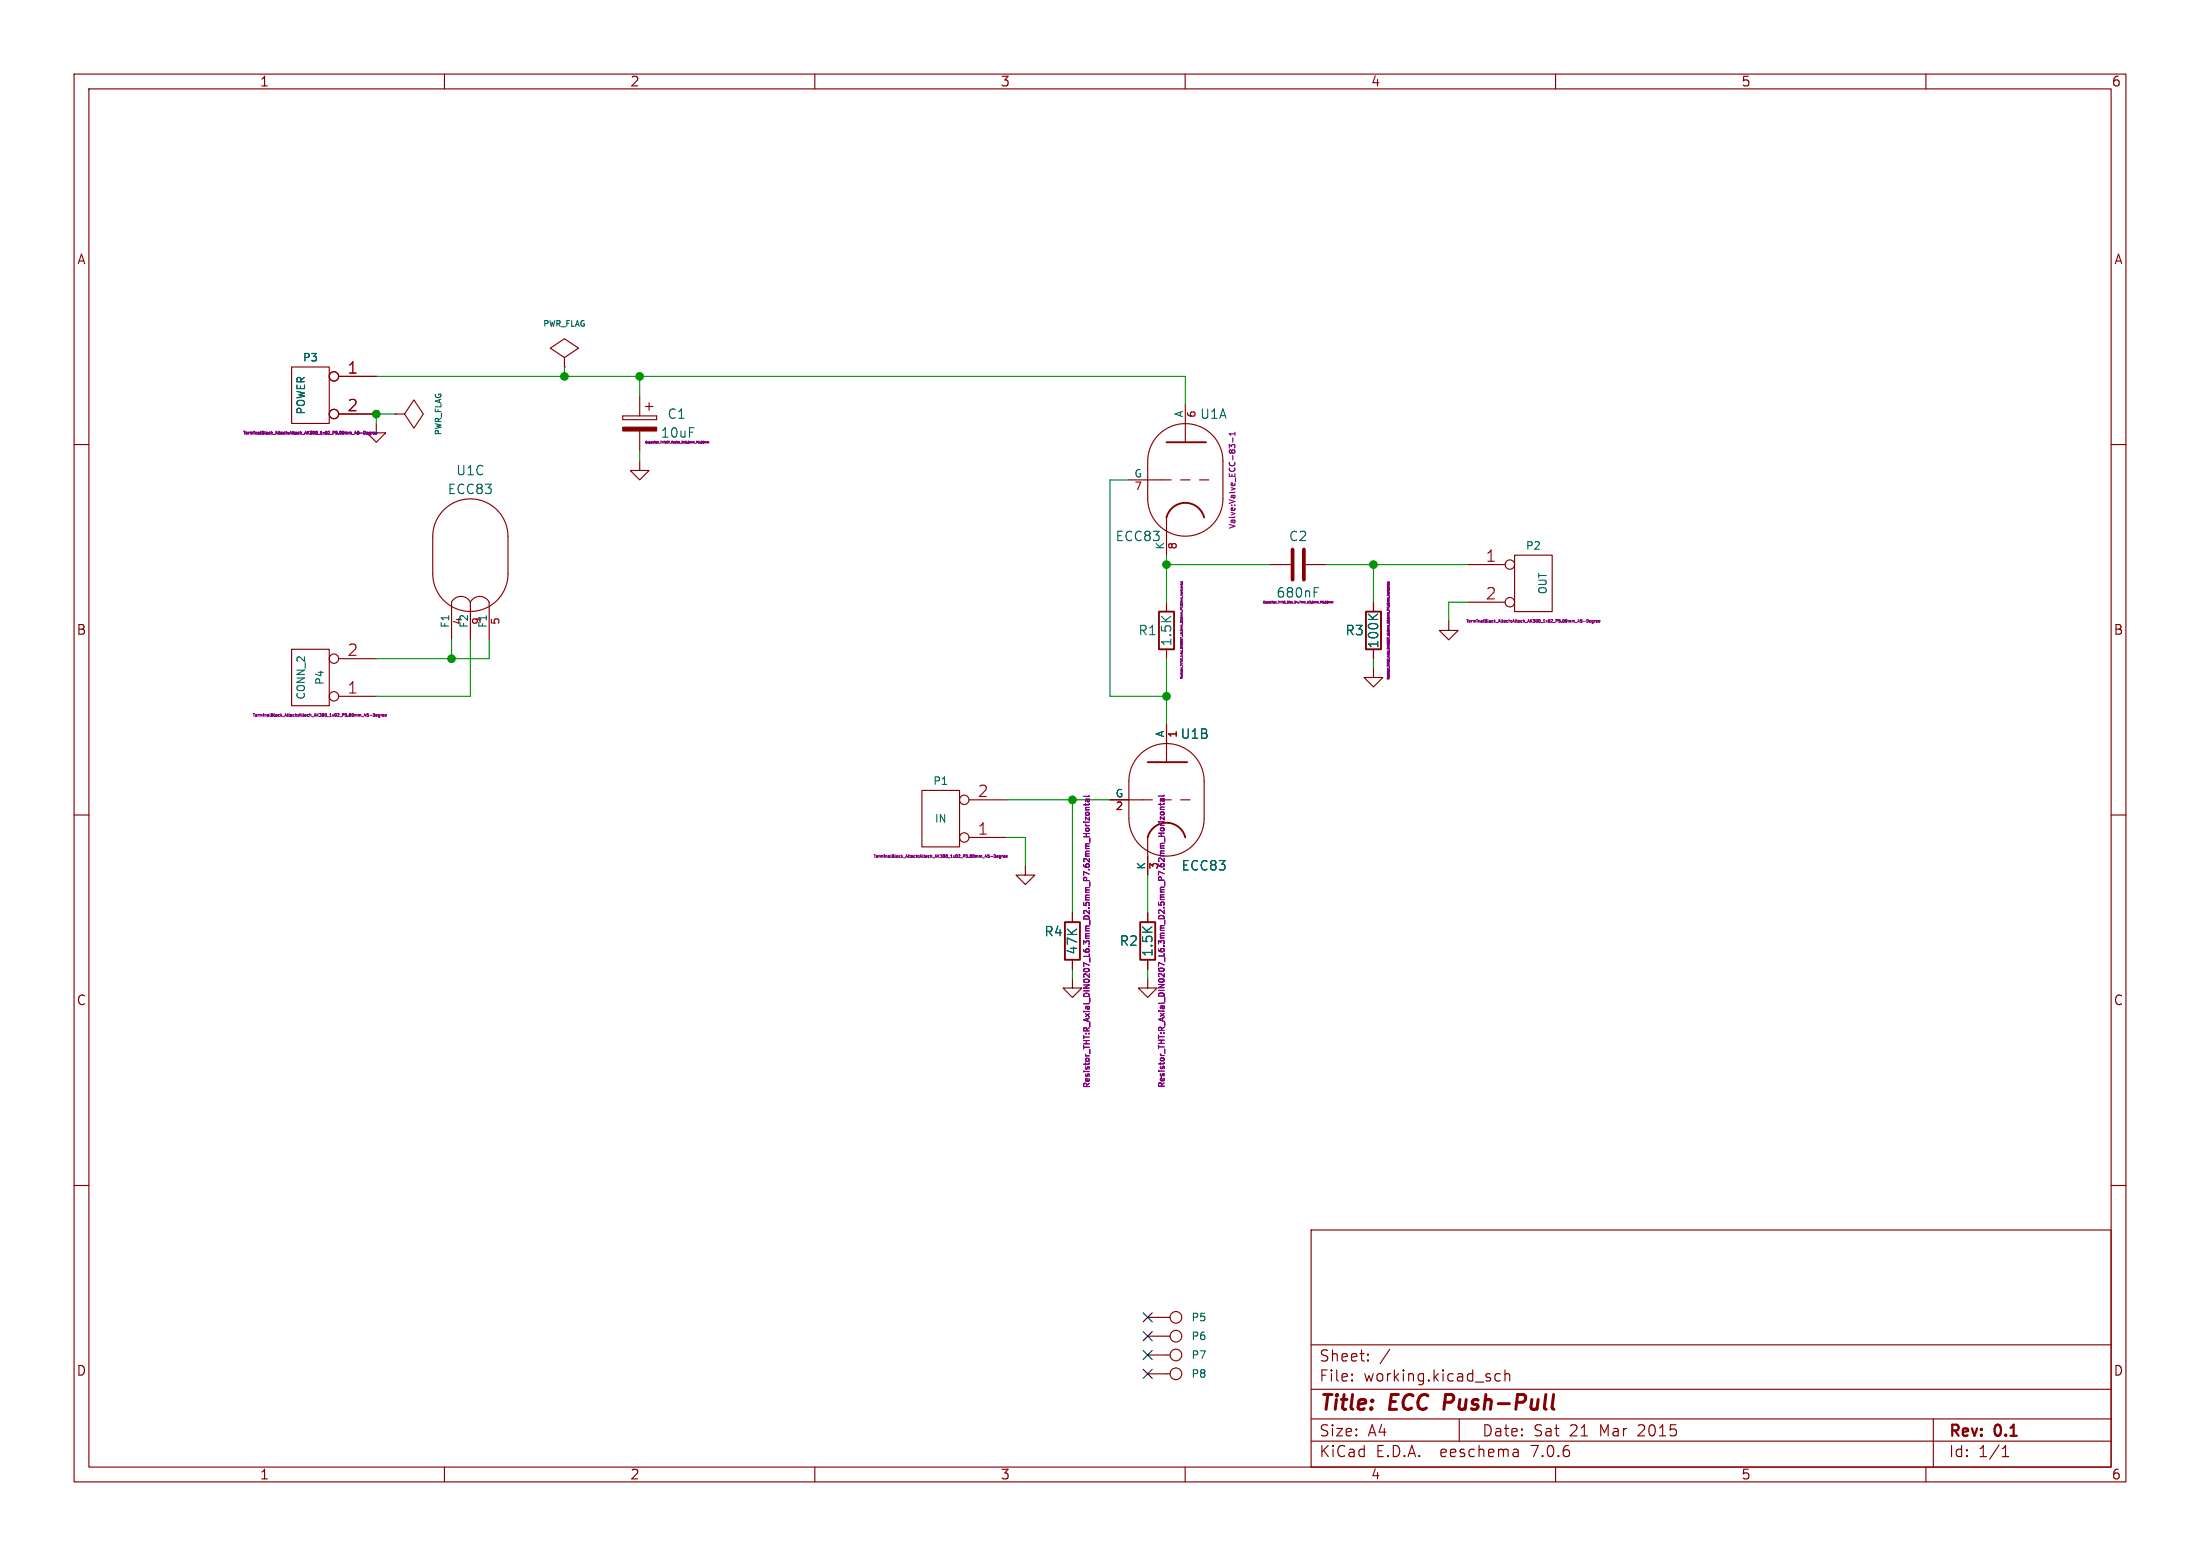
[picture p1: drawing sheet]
(kicad_sch (version 20230121) (generator eeschema)

 (paper "A4")

 (title_block
  (title "ECC Push-Pull")
  (date "Sat 21 Mar 2015")
  (rev "0.1"))

 (lib_symbols
  (symbol "ecc83_schlib:C" (pin_numbers hide) (pin_names (offset 0.254)) (in_bom yes) (on_board yes)
   (property "Reference" "C" (at 0.635 2.54 0) (effects (font (size 1.27 1.27)) (justify left)))
   (property "Value" "C" (at 0.635 -2.54 0) (effects (font (size 1.27 1.27)) (justify left)))
   (property "Footprint" "" (at 0.9652 -3.81 0) (effects (font (size 0.762 0.762))))
   (property "Datasheet" "" (at 0 0 0) (effects (font (size 1.524 1.524))))
   (symbol "C_0_1"
    (polyline (pts (xy -2.032 -0.762) (xy 2.032 -0.762)) (stroke (width 0.508) (type default)) (fill (type none)))
    (polyline (pts (xy -2.032 0.762) (xy 2.032 0.762)) (stroke (width 0.508) (type default)) (fill (type none))))
   (symbol "C_1_1"
    (pin passive line (at 0 3.81 270) (length 2.794) (name "~" (effects (font (size 1.016 1.016)))) (number "1" (effects (font (size 1.016 1.016)))))
    (pin passive line (at 0 -3.81 90) (length 2.794) (name "~" (effects (font (size 1.016 1.016)))) (number "2" (effects (font (size 1.016 1.016)))))))
  (symbol "ecc83_schlib:CONN_1" (pin_numbers hide) (pin_names (offset 0.762) hide) (in_bom yes) (on_board yes)
   (property "Reference" "P" (at 2.032 0 0) (effects (font (size 1.016 1.016)) (justify left)))
   (property "Value" "CONN_1" (at 0 1.397 0) (effects (font (size 0.762 0.762)) hide))
   (property "Footprint" "MountingHole:MountingHole_3.2mm_M3_DIN965_Pad" (at 0 -1.27 0) (effects (font (size 0.254 0.254))))
   (property "Datasheet" "" (at 0 0 0) (effects (font (size 1.524 1.524))))
   (symbol "CONN_1_0_1"
    (polyline (pts (xy -0.762 0) (xy -1.27 0)) (stroke (width 0) (type default)) (fill (type none)))
    (circle (center 0 0) (radius 0.7874) (stroke (width 0) (type default)) (fill (type none))))
   (symbol "CONN_1_1_1"
    (pin passive line (at -3.81 0 0) (length 2.54) (name "1" (effects (font (size 1.524 1.524)))) (number "1" (effects (font (size 1.524 1.524)))))))
  (symbol "ecc83_schlib:CONN_2" (pin_names (offset 1.016) hide) (in_bom yes) (on_board yes)
   (property "Reference" "P" (at -1.27 0 90) (effects (font (size 1.016 1.016))))
   (property "Value" "CONN_2" (at 1.27 0 90) (effects (font (size 1.016 1.016))))
   (property "Footprint" "" (at 0 0 0) (effects (font (size 1.524 1.524))))
   (property "Datasheet" "" (at 0 0 0) (effects (font (size 1.524 1.524))))
   (symbol "CONN_2_0_1"
    (rectangle (start -2.54 3.81) (end 2.54 -3.81) (stroke (width 0) (type default)) (fill (type none))))
   (symbol "CONN_2_1_1"
    (pin passive inverted (at -8.89 2.54 0) (length 6.35) (name "P1" (effects (font (size 1.524 1.524)))) (number "1" (effects (font (size 1.524 1.524)))))
    (pin passive inverted (at -8.89 -2.54 0) (length 6.35) (name "PM" (effects (font (size 1.524 1.524)))) (number "2" (effects (font (size 1.524 1.524)))))))
  (symbol "ecc83_schlib:CP" (pin_numbers hide) (pin_names (offset 0.254)) (in_bom yes) (on_board yes)
   (property "Reference" "C" (at 0.635 2.54 0) (effects (font (size 1.27 1.27)) (justify left)))
   (property "Value" "CP" (at 0.635 -2.54 0) (effects (font (size 1.27 1.27)) (justify left)))
   (property "Footprint" "" (at 0.9652 -3.81 0) (effects (font (size 1.27 1.27)) hide))
   (property "Datasheet" "" (at 0 0 0) (effects (font (size 1.27 1.27)) hide))
   (symbol "CP_0_1"
    (rectangle (start -2.286 0.508) (end -2.286 1.016) (stroke (width 0) (type default)) (fill (type none)))
    (rectangle (start -2.286 0.508) (end 2.286 0.508) (stroke (width 0) (type default)) (fill (type none)))
    (polyline (pts (xy -1.778 2.286) (xy -0.762 2.286)) (stroke (width 0) (type default)) (fill (type none)))
    (polyline (pts (xy -1.27 2.794) (xy -1.27 1.778)) (stroke (width 0) (type default)) (fill (type none)))
    (rectangle (start 2.286 -0.508) (end -2.286 -1.016) (stroke (width 0) (type default)) (fill (type outline)))
    (rectangle (start 2.286 1.016) (end -2.286 1.016) (stroke (width 0) (type default)) (fill (type none)))
    (rectangle (start 2.286 1.016) (end 2.286 0.508) (stroke (width 0) (type default)) (fill (type none))))
   (symbol "CP_1_1"
    (pin passive line (at 0 3.81 270) (length 2.794) (name "~" (effects (font (size 1.27 1.27)))) (number "1" (effects (font (size 1.27 1.27)))))
    (pin passive line (at 0 -3.81 90) (length 2.794) (name "~" (effects (font (size 1.27 1.27)))) (number "2" (effects (font (size 1.27 1.27)))))))
  (symbol "ecc83_schlib:ECC83" (pin_names (offset 0)) (in_bom yes) (on_board yes)
   (property "Reference" "U" (at 3.302 7.874 0) (effects (font (size 1.27 1.27))))
   (property "Value" "ECC83" (at 8.89 -7.62 0) (effects (font (size 1.27 1.27))))
   (property "Footprint" "VALVE-NOVAL_P" (at 10.16 -8.89 0) (effects (font (size 0.762 0.762)) hide))
   (property "Datasheet" "" (at 0 0 0) (effects (font (size 1.524 1.524))))
   (property "ki_locked" "" (at 0 0 0) (effects (font (size 1.27 1.27))))
   (symbol "ECC83_0_1"
    (arc (start -5.08 -2.54) (mid 0 -7.5979) (end 5.08 -2.54) (stroke (width 0) (type default)) (fill (type none)))
    (polyline (pts (xy 5.08 2.54) (xy 5.08 -2.54)) (stroke (width 0) (type default)) (fill (type none)))
    (polyline (pts (xy -5.08 2.54) (xy -5.08 -2.54) (xy -5.08 -2.54)) (stroke (width 0) (type default)) (fill (type none)))
    (arc (start 5.08 2.54) (mid 0 7.5979) (end -5.08 2.54) (stroke (width 0) (type default)) (fill (type none))))
   (symbol "ECC83_1_0"
    (polyline (pts (xy -2.54 -5.08) (xy -2.54 -7.62)) (stroke (width 0) (type default)) (fill (type none)))
    (polyline (pts (xy 0 5.08) (xy 0 7.62)) (stroke (width 0) (type default)) (fill (type none))))
   (symbol "ECC83_1_1"
    (polyline (pts (xy -5.08 0) (xy -3.175 0)) (stroke (width 0) (type default)) (fill (type none)))
    (polyline (pts (xy -1.905 0) (xy -3.175 0)) (stroke (width 0.1524) (type default)) (fill (type none)))
    (polyline (pts (xy -0.635 0) (xy 0.635 0)) (stroke (width 0.1524) (type default)) (fill (type none)))
    (polyline (pts (xy 1.905 0) (xy 3.175 0)) (stroke (width 0.1524) (type default)) (fill (type none)))
    (polyline (pts (xy -2.54 5.08) (xy 2.794 5.08) (xy 2.794 5.08)) (stroke (width 0.254) (type default)) (fill (type none)))
    (arc (start 2.54 -5.08) (mid 0 -3.0968) (end -2.54 -5.08) (stroke (width 0.254) (type default)) (fill (type none)))
    (pin passive line (at 0 10.16 270) (length 2.54) (name "A" (effects (font (size 1.016 1.016)))) (number "6" (effects (font (size 1.016 1.016)))))
    (pin input line (at -7.62 0 0) (length 2.54) (name "G" (effects (font (size 1.016 1.016)))) (number "7" (effects (font (size 1.016 1.016)))))
    (pin passive line (at -2.54 -10.16 90) (length 2.54) (name "K" (effects (font (size 1.016 1.016)))) (number "8" (effects (font (size 1.016 1.016))))))
   (symbol "ECC83_2_0"
    (polyline (pts (xy -2.54 -5.08) (xy -2.54 -7.62)) (stroke (width 0) (type default)) (fill (type none)))
    (polyline (pts (xy 0 5.08) (xy 0 7.62)) (stroke (width 0) (type default)) (fill (type none))))
   (symbol "ECC83_2_1"
    (polyline (pts (xy -5.08 0) (xy -3.175 0)) (stroke (width 0) (type default)) (fill (type none)))
    (polyline (pts (xy -1.905 0) (xy -3.175 0)) (stroke (width 0.1524) (type default)) (fill (type none)))
    (polyline (pts (xy -0.635 0) (xy 0.635 0)) (stroke (width 0.1524) (type default)) (fill (type none)))
    (polyline (pts (xy 1.905 0) (xy 3.175 0)) (stroke (width 0.1524) (type default)) (fill (type none)))
    (polyline (pts (xy -2.54 5.08) (xy 2.794 5.08) (xy 2.794 5.08)) (stroke (width 0.254) (type default)) (fill (type none)))
    (arc (start 2.54 -5.08) (mid 0 -3.0968) (end -2.54 -5.08) (stroke (width 0.254) (type default)) (fill (type none)))
    (pin passive line (at 0 10.16 270) (length 2.54) (name "A" (effects (font (size 1.016 1.016)))) (number "1" (effects (font (size 1.016 1.016)))))
    (pin input line (at -7.62 0 0) (length 2.54) (name "G" (effects (font (size 1.016 1.016)))) (number "2" (effects (font (size 1.016 1.016)))))
    (pin passive line (at -2.54 -10.16 90) (length 2.54) (name "K" (effects (font (size 1.016 1.016)))) (number "3" (effects (font (size 1.016 1.016))))))
   (symbol "ECC83_3_1"
    (arc (start 0 -6.35) (mid -1.27 -5.5651) (end -2.54 -6.35) (stroke (width 0) (type default)) (fill (type none)))
    (arc (start 2.54 -6.35) (mid 1.27 -5.5651) (end 0 -6.35) (stroke (width 0) (type default)) (fill (type none)))
    (pin input line (at -2.54 -11.43 90) (length 5.08) (name "F1" (effects (font (size 1.016 1.016)))) (number "4" (effects (font (size 1.016 1.016)))))
    (pin input line (at 2.54 -11.43 90) (length 5.08) (name "F1" (effects (font (size 1.016 1.016)))) (number "5" (effects (font (size 1.016 1.016)))))
    (pin input line (at 0 -11.43 90) (length 5.08) (name "F2" (effects (font (size 1.016 1.016)))) (number "9" (effects (font (size 1.016 1.016)))))))
  (symbol "ecc83_schlib:GND" (power) (pin_names (offset 0)) (in_bom yes) (on_board yes)
   (property "Reference" "#PWR" (at 0 -6.35 0) (effects (font (size 1.27 1.27)) hide))
   (property "Value" "GND" (at 0 -3.81 0) (effects (font (size 1.27 1.27))))
   (property "Footprint" "" (at 0 0 0) (effects (font (size 1.524 1.524))))
   (property "Datasheet" "" (at 0 0 0) (effects (font (size 1.524 1.524))))
   (symbol "GND_0_1"
    (polyline (pts (xy 0 0) (xy 0 -1.27) (xy 1.27 -1.27) (xy 0 -2.54) (xy -1.27 -1.27) (xy 0 -1.27)) (stroke (width 0) (type default)) (fill (type none))))
   (symbol "GND_1_1"
    (pin power_in line (at 0 0 270) (length 0) hide (name "GND" (effects (font (size 1.27 1.27)))) (number "1" (effects (font (size 1.27 1.27)))))))
  (symbol "ecc83_schlib:PWR_FLAG" (power) (pin_numbers hide) (pin_names (offset 0) hide) (in_bom yes) (on_board yes)
   (property "Reference" "#FLG" (at 0 2.413 0) (effects (font (size 1.27 1.27)) hide))
   (property "Value" "PWR_FLAG" (at 0 4.572 0) (effects (font (size 1.27 1.27))))
   (property "Footprint" "" (at 0 0 0) (effects (font (size 1.524 1.524))))
   (property "Datasheet" "" (at 0 0 0) (effects (font (size 1.524 1.524))))
   (symbol "PWR_FLAG_0_0"
    (pin power_out line (at 0 0 90) (length 0) (name "pwr" (effects (font (size 0.508 0.508)))) (number "1" (effects (font (size 0.508 0.508))))))
   (symbol "PWR_FLAG_0_1"
    (polyline (pts (xy 0 0) (xy 0 1.27) (xy -1.905 2.54) (xy 0 3.81) (xy 1.905 2.54) (xy 0 1.27)) (stroke (width 0) (type default)) (fill (type none)))))
  (symbol "ecc83_schlib:R" (pin_numbers hide) (pin_names (offset 0)) (in_bom yes) (on_board yes)
   (property "Reference" "R" (at 2.032 0 90) (effects (font (size 1.27 1.27))))
   (property "Value" "R" (at 0 0 90) (effects (font (size 1.27 1.27))))
   (property "Footprint" "" (at -1.778 0 90) (effects (font (size 0.762 0.762))))
   (property "Datasheet" "" (at 0 0 0) (effects (font (size 0.762 0.762))))
   (symbol "R_0_1"
    (rectangle (start -1.016 -2.54) (end 1.016 2.54) (stroke (width 0.254) (type default)) (fill (type none))))
   (symbol "R_1_1"
    (pin passive line (at 0 3.81 270) (length 1.27) (name "~" (effects (font (size 1.524 1.524)))) (number "1" (effects (font (size 1.524 1.524)))))
    (pin passive line (at 0 -3.81 90) (length 1.27) (name "~" (effects (font (size 1.524 1.524)))) (number "2" (effects (font (size 1.524 1.524))))))))

 (junction (at 76.2 50.8) (diameter 1.016) (color 0 0 0 0))
 (junction (at 185.42 76.2) (diameter 1.016) (color 0 0 0 0))
 (junction (at 86.36 50.8) (diameter 1.016) (color 0 0 0 0))
 (junction (at 60.96 88.9) (diameter 1.016) (color 0 0 0 0))
 (junction (at 144.78 107.95) (diameter 1.016) (color 0 0 0 0))
 (junction (at 50.8 55.88) (diameter 1.016) (color 0 0 0 0))
 (junction (at 157.48 93.98) (diameter 1.016) (color 0 0 0 0))
 (junction (at 157.48 76.2) (diameter 1.016) (color 0 0 0 0))

 (no_connect (at 154.94 177.8))
 (no_connect (at 154.94 180.34))
 (no_connect (at 154.94 185.42))
 (no_connect (at 154.94 182.88))

 (wire (pts (xy 185.42 76.2) (xy 198.12 76.2)) (stroke (width 0) (type solid)))
 (wire (pts (xy 198.12 81.28) (xy 195.58 81.28)) (stroke (width 0) (type solid)))
 (wire (pts (xy 86.36 53.34) (xy 86.36 50.8)) (stroke (width 0) (type solid)))
 (wire (pts (xy 195.58 81.28) (xy 195.58 83.82)) (stroke (width 0) (type solid)))
 (wire (pts (xy 138.43 116.84) (xy 138.43 113.03)) (stroke (width 0) (type solid)))
 (wire (pts (xy 144.78 107.95) (xy 144.78 123.19)) (stroke (width 0) (type solid)))
 (wire (pts (xy 50.8 57.15) (xy 50.8 55.88)) (stroke (width 0) (type solid)))
 (wire (pts (xy 157.48 76.2) (xy 157.48 81.28)) (stroke (width 0) (type solid)))
 (wire (pts (xy 149.86 64.77) (xy 149.86 93.98)) (stroke (width 0) (type solid)))
 (wire (pts (xy 185.42 76.2) (xy 185.42 81.28)) (stroke (width 0) (type solid)))
 (wire (pts (xy 86.36 50.8) (xy 160.02 50.8)) (stroke (width 0) (type solid)))
 (wire (pts (xy 50.8 50.8) (xy 76.2 50.8)) (stroke (width 0) (type solid)))
 (wire (pts (xy 171.45 76.2) (xy 157.48 76.2)) (stroke (width 0) (type solid)))
 (wire (pts (xy 138.43 113.03) (xy 135.89 113.03)) (stroke (width 0) (type solid)))
 (wire (pts (xy 179.07 76.2) (xy 185.42 76.2)) (stroke (width 0) (type solid)))
 (wire (pts (xy 60.96 88.9) (xy 60.96 86.36)) (stroke (width 0) (type solid)))
 (wire (pts (xy 76.2 49.53) (xy 76.2 50.8)) (stroke (width 0) (type solid)))
 (wire (pts (xy 157.48 74.93) (xy 157.48 76.2)) (stroke (width 0) (type solid)))
 (wire (pts (xy 63.5 93.98) (xy 50.8 93.98)) (stroke (width 0) (type solid)))
 (wire (pts (xy 86.36 62.23) (xy 86.36 60.96)) (stroke (width 0) (type solid)))
 (wire (pts (xy 53.34 55.88) (xy 50.8 55.88)) (stroke (width 0) (type solid)))
 (wire (pts (xy 63.5 86.36) (xy 63.5 93.98)) (stroke (width 0) (type solid)))
 (wire (pts (xy 50.8 88.9) (xy 60.96 88.9)) (stroke (width 0) (type solid)))
 (wire (pts (xy 149.86 93.98) (xy 157.48 93.98)) (stroke (width 0) (type solid)))
 (wire (pts (xy 157.48 93.98) (xy 157.48 97.79)) (stroke (width 0) (type solid)))
 (wire (pts (xy 135.89 107.95) (xy 144.78 107.95)) (stroke (width 0) (type solid)))
 (wire (pts (xy 160.02 50.8) (xy 160.02 54.61)) (stroke (width 0) (type solid)))
 (wire (pts (xy 154.94 130.81) (xy 154.94 132.08)) (stroke (width 0) (type solid)))
 (wire (pts (xy 152.4 64.77) (xy 149.86 64.77)) (stroke (width 0) (type solid)))
 (wire (pts (xy 157.48 88.9) (xy 157.48 93.98)) (stroke (width 0) (type solid)))
 (wire (pts (xy 144.78 130.81) (xy 144.78 132.08)) (stroke (width 0) (type solid)))
 (wire (pts (xy 76.2 50.8) (xy 86.36 50.8)) (stroke (width 0) (type solid)))
 (wire (pts (xy 66.04 88.9) (xy 66.04 86.36)) (stroke (width 0) (type solid)))
 (wire (pts (xy 154.94 118.11) (xy 154.94 123.19)) (stroke (width 0) (type solid)))
 (wire (pts (xy 185.42 90.17) (xy 185.42 88.9)) (stroke (width 0) (type solid)))
 (wire (pts (xy 60.96 88.9) (xy 66.04 88.9)) (stroke (width 0) (type solid)))
 (wire (pts (xy 144.78 107.95) (xy 149.86 107.95)) (stroke (width 0) (type solid)))

 (symbol (lib_id "ecc83_schlib:R") (at 157.48 85.09 180) (unit 1) (in_bom yes) (on_board yes) (dnp no)
  (property "Reference" "R1" (at 154.94 85.09 0) (effects (font (size 1.27 1.27))))
  (property "Value" "1.5K" (at 157.48 85.09 90) (effects (font (size 1.27 1.27))))
  (property "Footprint" "Resistor_THT:R_Axial_DIN0207_L6.3mm_D2.5mm_P7.62mm_Horizontal" (at 159.512 85.0392 90) (effects (font (size 0.254 0.254))))
  (property "Datasheet" "" (at 157.48 85.09 0) (effects (font (size 1.524 1.524)) hide)) (pin "1") (pin "2"))

 (symbol (lib_id "ecc83_schlib:R") (at 154.94 127 0) (unit 1) (in_bom yes) (on_board yes) (dnp no)
  (property "Reference" "R2" (at 152.4 127 0) (effects (font (size 1.27 1.27))))
  (property "Value" "1.5K" (at 154.94 127 90) (effects (font (size 1.27 1.27))))
  (property "Footprint" "Resistor_THT:R_Axial_DIN0207_L6.3mm_D2.5mm_P7.62mm_Horizontal" (at 156.8196 127 90) (effects (font (size 0.762 0.762))))
  (property "Datasheet" "" (at 154.94 127 0) (effects (font (size 1.524 1.524)) hide)) (pin "1") (pin "2"))

 (symbol (lib_id "ecc83_schlib:R") (at 144.78 127 0) (unit 1) (in_bom yes) (on_board yes) (dnp no)
  (property "Reference" "R4" (at 142.24 125.73 0) (effects (font (size 1.27 1.27))))
  (property "Value" "47K" (at 144.78 127 90) (effects (font (size 1.27 1.27))))
  (property "Footprint" "Resistor_THT:R_Axial_DIN0207_L6.3mm_D2.5mm_P7.62mm_Horizontal" (at 146.7104 127.0508 90) (effects (font (size 0.762 0.762))))
  (property "Datasheet" "" (at 144.78 127 0) (effects (font (size 1.524 1.524)) hide)) (pin "1") (pin "2"))

 (symbol (lib_id "ecc83_schlib:R") (at 185.42 85.09 0) (unit 1) (in_bom yes) (on_board yes) (dnp no)
  (property "Reference" "R3" (at 182.88 85.09 0) (effects (font (size 1.27 1.27))))
  (property "Value" "100K" (at 185.42 85.09 90) (effects (font (size 1.27 1.27))))
  (property "Footprint" "Resistor_THT:R_Axial_DIN0207_L6.3mm_D2.5mm_P7.62mm_Horizontal" (at 187.4266 85.09 90) (effects (font (size 0.254 0.254))))
  (property "Datasheet" "" (at 185.42 85.09 0) (effects (font (size 1.524 1.524)) hide)) (pin "1") (pin "2"))

 (symbol (lib_id "ecc83_schlib:C") (at 175.26 76.2 270) (unit 1) (in_bom yes) (on_board yes) (dnp no)
  (property "Reference" "C2" (at 175.26 72.39 90) (effects (font (size 1.27 1.27))))
  (property "Value" "680nF" (at 175.26 80.01 90) (effects (font (size 1.27 1.27))))
  (property "Footprint" "Capacitor_THT:C_Disc_D4.7mm_W2.5mm_P5.00mm" (at 175.26 81.28 90) (effects (font (size 0.254 0.254))))
  (property "Datasheet" "" (at 175.26 76.2 0) (effects (font (size 1.524 1.524)) hide)) (pin "1") (pin "2"))

 (symbol (lib_id "ecc83_schlib:CONN_2") (at 127 110.49 180) (unit 1) (in_bom yes) (on_board yes) (dnp no)
  (property "Reference" "P1" (at 127 105.41 0) (effects (font (size 1.016 1.016))))
  (property "Value" "IN" (at 127 110.49 0) (effects (font (size 1.016 1.016))))
  (property "Footprint" "TerminalBlock_Altech:Altech_AK300_1x02_P5.00mm_45-Degree" (at 127 115.57 0) (effects (font (size 0.381 0.381))))
  (property "Datasheet" "" (at 127 110.49 0) (effects (font (size 1.524 1.524)) hide)) (pin "1") (pin "2"))

 (symbol (lib_id "ecc83_schlib:CONN_2") (at 207.01 78.74 0) (unit 1) (in_bom yes) (on_board yes) (dnp no)
  (property "Reference" "P2" (at 207.01 73.66 0) (effects (font (size 1.016 1.016))))
  (property "Value" "OUT" (at 208.28 78.74 90) (effects (font (size 1.016 1.016))))
  (property "Footprint" "TerminalBlock_Altech:Altech_AK300_1x02_P5.00mm_45-Degree" (at 207.01 83.82 0) (effects (font (size 0.381 0.381))))
  (property "Datasheet" "" (at 207.01 78.74 0) (effects (font (size 1.524 1.524)) hide)) (pin "1") (pin "2"))

 (symbol (lib_id "ecc83_schlib:CONN_2") (at 41.91 53.34 0) (mirror y) (unit 1) (in_bom yes) (on_board yes) (dnp no)
  (property "Reference" "P3" (at 41.91 48.26 0) (effects (font (size 1.016 1.016))))
  (property "Value" "POWER" (at 40.64 53.34 90) (effects (font (size 1.016 1.016))))
  (property "Footprint" "TerminalBlock_Altech:Altech_AK300_1x02_P5.00mm_45-Degree" (at 41.91 58.42 0) (effects (font (size 0.381 0.381))))
  (property "Datasheet" "" (at 41.91 53.34 0) (effects (font (size 1.524 1.524)) hide)) (pin "1") (pin "2"))

 (symbol (lib_id "ecc83_schlib:CP") (at 86.36 57.15 0) (mirror y) (unit 1) (in_bom yes) (on_board yes) (dnp no)
  (property "Reference" "C1" (at 92.71 55.88 0) (effects (font (size 1.27 1.27)) (justify left)))
  (property "Value" "10uF" (at 93.98 58.42 0) (effects (font (size 1.27 1.27)) (justify left)))
  (property "Footprint" "Capacitor_THT:CP_Radial_D10.0mm_P5.00mm" (at 91.44 59.69 0) (effects (font (size 0.254 0.254))))
  (property "Datasheet" "" (at 86.36 57.15 0) (effects (font (size 1.524 1.524)) hide)) (pin "1") (pin "2"))

 (symbol (lib_id "ecc83_schlib:CONN_2") (at 41.91 91.44 180) (unit 1) (in_bom yes) (on_board yes) (dnp no)
  (property "Reference" "P4" (at 43.18 91.44 90) (effects (font (size 1.016 1.016))))
  (property "Value" "CONN_2" (at 40.64 91.44 90) (effects (font (size 1.016 1.016))))
  (property "Footprint" "TerminalBlock_Altech:Altech_AK300_1x02_P5.00mm_45-Degree" (at 43.18 96.52 0) (effects (font (size 0.381 0.381))))
  (property "Datasheet" "" (at 41.91 91.44 0) (effects (font (size 1.524 1.524)) hide)) (pin "1") (pin "2"))

 (symbol (lib_id "ecc83_schlib:PWR_FLAG") (at 53.34 55.88 270) (unit 1) (in_bom yes) (on_board yes) (dnp no)
  (property "Reference" "#FLG05" (at 60.198 55.88 0) (effects (font (size 0.762 0.762)) hide))
  (property "Value" "PWR_FLAG" (at 59.182 55.88 0) (effects (font (size 0.762 0.762))))
  (property "Footprint" "" (at 53.34 55.88 0) (effects (font (size 1.524 1.524)) hide))
  (property "Datasheet" "" (at 53.34 55.88 0) (effects (font (size 1.524 1.524)) hide)) (pin "1"))

 (symbol (lib_id "ecc83_schlib:GND") (at 144.78 132.08 0) (unit 1) (in_bom yes) (on_board yes) (dnp no)
  (property "Reference" "#PWR04" (at 144.78 132.08 0) (effects (font (size 0.762 0.762)) hide))
  (property "Value" "GND" (at 144.78 133.858 0) (effects (font (size 0.762 0.762)) hide))
  (property "Footprint" "" (at 144.78 132.08 0) (effects (font (size 1.524 1.524)) hide))
  (property "Datasheet" "" (at 144.78 132.08 0) (effects (font (size 1.524 1.524)) hide)) (pin "1"))

 (symbol (lib_id "ecc83_schlib:GND") (at 154.94 132.08 0) (unit 1) (in_bom yes) (on_board yes) (dnp no)
  (property "Reference" "#PWR03" (at 154.94 132.08 0) (effects (font (size 0.762 0.762)) hide))
  (property "Value" "GND" (at 154.94 133.858 0) (effects (font (size 0.762 0.762)) hide))
  (property "Footprint" "" (at 154.94 132.08 0) (effects (font (size 1.524 1.524)) hide))
  (property "Datasheet" "" (at 154.94 132.08 0) (effects (font (size 1.524 1.524)) hide)) (pin "1"))

 (symbol (lib_id "ecc83_schlib:GND") (at 185.42 90.17 0) (unit 1) (in_bom yes) (on_board yes) (dnp no)
  (property "Reference" "#PWR02" (at 185.42 90.17 0) (effects (font (size 0.762 0.762)) hide))
  (property "Value" "GND" (at 185.42 91.948 0) (effects (font (size 0.762 0.762)) hide))
  (property "Footprint" "" (at 185.42 90.17 0) (effects (font (size 1.524 1.524)) hide))
  (property "Datasheet" "" (at 185.42 90.17 0) (effects (font (size 1.524 1.524)) hide)) (pin "1"))

 (symbol (lib_id "ecc83_schlib:GND") (at 195.58 83.82 0) (unit 1) (in_bom yes) (on_board yes) (dnp no)
  (property "Reference" "#PWR01" (at 195.58 83.82 0) (effects (font (size 0.762 0.762)) hide))
  (property "Value" "GND" (at 195.58 85.598 0) (effects (font (size 0.762 0.762)) hide))
  (property "Footprint" "" (at 195.58 83.82 0) (effects (font (size 1.524 1.524)) hide))
  (property "Datasheet" "" (at 195.58 83.82 0) (effects (font (size 1.524 1.524)) hide)) (pin "1"))

 (symbol (lib_id "ecc83_schlib:ECC83") (at 160.02 64.77 0) (unit 1) (in_bom yes) (on_board yes) (dnp no)
  (property "Reference" "U1" (at 163.83 55.88 0) (effects (font (size 1.27 1.27))))
  (property "Value" "ECC83" (at 153.67 72.39 0) (effects (font (size 1.27 1.27))))
  (property "Footprint" "Valve:Valve_ECC-83-1" (at 166.37 64.77 90) (effects (font (size 0.762 0.762))))
  (property "Datasheet" "" (at 160.02 64.77 0) (effects (font (size 1.524 1.524)) hide)) (pin "6") (pin "7") (pin "8") (pin "1") (pin "2") (pin "3") (pin "4") (pin "5") (pin "9"))

 (symbol (lib_id "ecc83_schlib:ECC83") (at 157.48 107.95 0) (unit 2) (in_bom yes) (on_board yes) (dnp no)
  (property "Reference" "U1" (at 161.29 99.06 0) (effects (font (size 1.27 1.27))))
  (property "Value" "ECC83" (at 162.56 116.84 0) (effects (font (size 1.27 1.27))))
  (property "Footprint" "Valve:Valve_ECC-83-1" (at 162.56 118.11 0) (effects (font (size 0.762 0.762)) hide))
  (property "Datasheet" "" (at 157.48 107.95 0) (effects (font (size 1.524 1.524)) hide)) (pin "6") (pin "7") (pin "8") (pin "1") (pin "2") (pin "3") (pin "4") (pin "5") (pin "9"))

 (symbol (lib_id "ecc83_schlib:ECC83") (at 63.5 74.93 0) (unit 3) (in_bom yes) (on_board yes) (dnp no)
  (property "Reference" "U1" (at 63.5 63.5 0) (effects (font (size 1.27 1.27))))
  (property "Value" "ECC83" (at 63.5 66.04 0) (effects (font (size 1.27 1.27))))
  (property "Footprint" "Valve:Valve_ECC-83-1" (at 57.15 74.93 90) (effects (font (size 0.762 0.762)) hide))
  (property "Datasheet" "" (at 63.5 74.93 0) (effects (font (size 1.524 1.524)) hide)) (pin "6") (pin "7") (pin "8") (pin "1") (pin "2") (pin "3") (pin "4") (pin "5") (pin "9"))

 (symbol (lib_id "ecc83_schlib:GND") (at 86.36 62.23 0) (mirror y) (unit 1) (in_bom yes) (on_board yes) (dnp no)
  (property "Reference" "#PWR06" (at 86.36 62.23 0) (effects (font (size 0.762 0.762)) hide))
  (property "Value" "GND" (at 86.36 64.008 0) (effects (font (size 0.762 0.762)) hide))
  (property "Footprint" "" (at 86.36 62.23 0) (effects (font (size 1.524 1.524)) hide))
  (property "Datasheet" "" (at 86.36 62.23 0) (effects (font (size 1.524 1.524)) hide)) (pin "1"))

 (symbol (lib_id "ecc83_schlib:CONN_1") (at 158.75 177.8 0) (unit 1) (in_bom yes) (on_board yes) (dnp no)
  (property "Reference" "P5" (at 160.782 177.8 0) (effects (font (size 1.016 1.016)) (justify left)))
  (property "Value" "MOUNTING_HOLE" (at 158.75 176.403 0) (effects (font (size 0.762 0.762)) hide))
  (property "Footprint" "MountingHole:MountingHole_3.2mm_M3_DIN965_Pad" (at 158.75 177.8 0) (effects (font (size 1.524 1.524)) hide))
  (property "Datasheet" "" (at 158.75 177.8 0) (effects (font (size 1.524 1.524)))) (pin "1"))

 (symbol (lib_id "ecc83_schlib:CONN_1") (at 158.75 180.34 0) (unit 1) (in_bom yes) (on_board yes) (dnp no)
  (property "Reference" "P6" (at 160.782 180.34 0) (effects (font (size 1.016 1.016)) (justify left)))
  (property "Value" "MOUNTING_HOLE" (at 158.75 178.943 0) (effects (font (size 0.762 0.762)) hide))
  (property "Footprint" "MountingHole:MountingHole_3.2mm_M3_DIN965_Pad" (at 158.75 180.34 0) (effects (font (size 1.524 1.524)) hide))
  (property "Datasheet" "" (at 158.75 180.34 0) (effects (font (size 1.524 1.524)))) (pin "1"))

 (symbol (lib_id "ecc83_schlib:CONN_1") (at 158.75 182.88 0) (unit 1) (in_bom yes) (on_board yes) (dnp no)
  (property "Reference" "P7" (at 160.782 182.88 0) (effects (font (size 1.016 1.016)) (justify left)))
  (property "Value" "MOUNTING_HOLE" (at 158.75 181.483 0) (effects (font (size 0.762 0.762)) hide))
  (property "Footprint" "MountingHole:MountingHole_3.2mm_M3_DIN965_Pad" (at 158.75 182.88 0) (effects (font (size 1.524 1.524)) hide))
  (property "Datasheet" "" (at 158.75 182.88 0) (effects (font (size 1.524 1.524)))) (pin "1"))

 (symbol (lib_id "ecc83_schlib:CONN_1") (at 158.75 185.42 0) (unit 1) (in_bom yes) (on_board yes) (dnp no)
  (property "Reference" "P8" (at 160.782 185.42 0) (effects (font (size 1.016 1.016)) (justify left)))
  (property "Value" "MOUNTING_HOLE" (at 158.75 184.023 0) (effects (font (size 0.762 0.762)) hide))
  (property "Footprint" "MountingHole:MountingHole_3.2mm_M3_DIN965_Pad" (at 158.75 185.42 0) (effects (font (size 1.524 1.524)) hide))
  (property "Datasheet" "" (at 158.75 185.42 0) (effects (font (size 1.524 1.524)))) (pin "1"))

 (symbol (lib_id "ecc83_schlib:PWR_FLAG") (at 76.2 49.53 0) (unit 1) (in_bom yes) (on_board yes) (dnp no)
  (property "Reference" "#FLG07" (at 76.2 42.672 0) (effects (font (size 0.762 0.762)) hide))
  (property "Value" "PWR_FLAG" (at 76.2 43.688 0) (effects (font (size 0.762 0.762))))
  (property "Footprint" "" (at 76.2 49.53 0) (effects (font (size 1.524 1.524)) hide))
  (property "Datasheet" "" (at 76.2 49.53 0) (effects (font (size 1.524 1.524)) hide)) (pin "1"))

 (symbol (lib_id "ecc83_schlib:GND") (at 50.8 57.15 0) (mirror y) (unit 1) (in_bom yes) (on_board yes) (dnp no)
  (property "Reference" "#PWR08" (at 50.8 57.15 0) (effects (font (size 0.762 0.762)) hide))
  (property "Value" "GND" (at 50.8 58.928 0) (effects (font (size 0.762 0.762)) hide))
  (property "Footprint" "" (at 50.8 57.15 0) (effects (font (size 1.524 1.524)) hide))
  (property "Datasheet" "" (at 50.8 57.15 0) (effects (font (size 1.524 1.524)) hide)) (pin "1"))

 (symbol (lib_id "ecc83_schlib:GND") (at 138.43 116.84 0) (unit 1) (in_bom yes) (on_board yes) (dnp no)
  (property "Reference" "#PWR09" (at 138.43 116.84 0) (effects (font (size 0.762 0.762)) hide))
  (property "Value" "GND" (at 138.43 118.618 0) (effects (font (size 0.762 0.762)) hide))
  (property "Footprint" "" (at 138.43 116.84 0) (effects (font (size 1.524 1.524))))
  (property "Datasheet" "" (at 138.43 116.84 0) (effects (font (size 1.524 1.524)))) (pin "1"))

 (sheet_instances (path "" (page "1"))))
